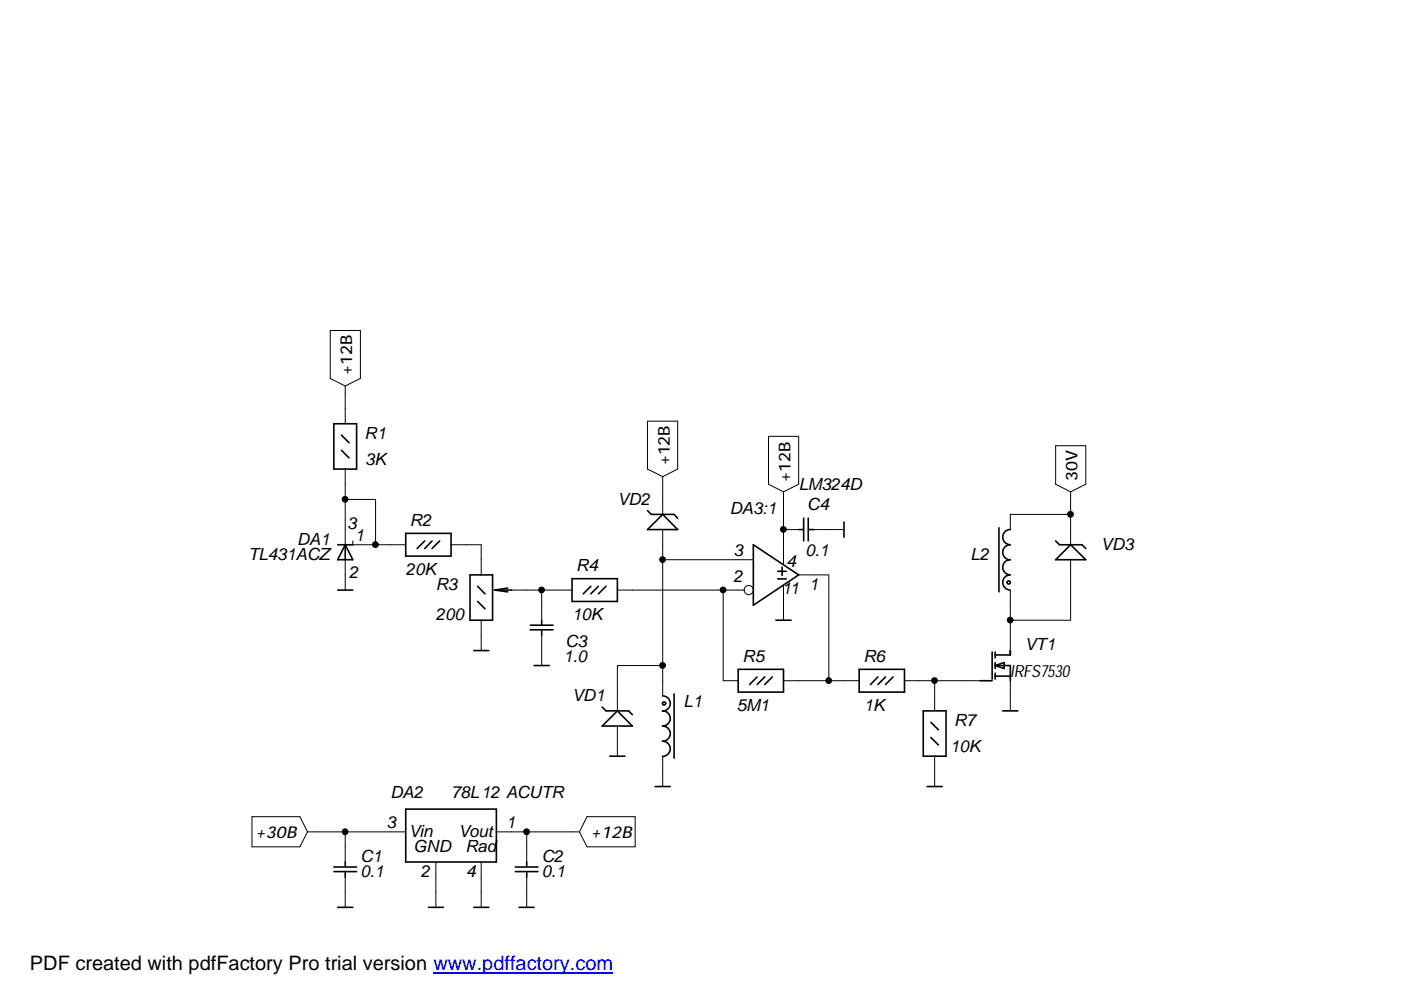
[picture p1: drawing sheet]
<svg xmlns="http://www.w3.org/2000/svg" width="297mm" height="210mm" viewBox="0 0 297 210" stroke-linecap="round" stroke-linejoin="round" font-family="sans-serif">
<g fill="#000" stroke="#000" stroke-width=".21">
<circle cx="73.2" cy="105.9" r=".62"/>
<circle cx="79.6" cy="115.5" r=".62"/>
<circle cx="140.5" cy="118.6" r=".62"/>
<circle cx="166.1" cy="112.3" r=".62"/>
<circle cx="227" cy="109" r=".62"/>
<circle cx="114.8" cy="125.1" r=".62"/>
<circle cx="153.3" cy="125.1" r=".62"/>
<circle cx="214.2" cy="131.5" r=".62"/>
<circle cx="140.5" cy="141.1" r=".62"/>
<circle cx="175.7" cy="144.3" r=".62"/>
<circle cx="198.1" cy="144.3" r=".62"/>
<circle cx="73.2" cy="176.3" r=".62"/>
<circle cx="111.7" cy="176.3" r=".62"/>
</g>
<g fill="none" stroke="#000" stroke-width=".21">
<path d="M70 70.1h6.4v10.1l-3.2 1.6-3.2-1.6zM73.2 99.5v16h12.8M73.2 81.8v8M137.3 89.3h6.4v10.2l-3.2 1.6-3.2-1.6zM162.9 92.5h6.4v10.2l-3.2 1.6-3.2-1.6zM223.8 94.5h6.4v8.2l-3.2 1.6-3.2-1.6zM73.2 105.9h6.4v9.6M73.2 118.7v6.4M74.8 114.7v.8M95.6 115.5h6.4v6.4M140.5 101.1v8M140.5 112.3v35.2"/>
<path d="M140.5 118.7h19.2M166.1 104.3v15.2M166.1 112.3h3.2M172.6 112.3h6.3M227 109.1h-12.8v3.2M227 118.7v12.8h-12.8M227 104.3v11.2M102 131.5v6.4M108.5 125.1h12.8M114.9 125.1v6.4M114.9 134.7v6.4M130.9 125.1h26.9"/>
<path d="M153.3 125.1v19.2h3.2M166.1 124.3v7.2M169.3 121.9h6.4v22.4M214.2 125.1v12.8M130.9 153.9v6.4M140.5 141.1h-9.6v9.6M166.1 144.3h16.1M191.8 144.3h16M198.2 144.3v6.4M214.2 144.3v6.4M53.4 173.2h10.2l1.6 3.2-1.6 3.1h-10.2zM65.2 176.4h20.8"/>
<path d="M73.2 176.4v6.4M105.2 176.4h17.7M111.7 176.4v6.4M124.5 173.2h10.2v6.3h-10.2l-1.6-3.1zM140.5 160.3v6.5M198.2 160.3v6.5M73.2 186v6.4M92.4 182.8v9.6M102 182.8v9.6M111.7 186v6.4"/>
<circle cx="158.7" cy="125.1" r=".97"/>
</g>
<g fill="none" stroke="#000" stroke-width=".34">
<path d="M70.8 89.8h4.8v9.7h-4.8zM72.4 92.3l1.6 1.6M72.4 95.5l1.6 1.6M71.6 115.5h3.2M73.2 115.5l1.6 3.2h-3.2zM73.2 115.5v3.2M86 113.1h9.6v4.8h-9.6zM90 114.7l-1.6 1.6M91.6 114.7l-1.6 1.6M93.2 114.7l-1.6 1.6M137.3 112.3l3.2-3.2 3.2 3.2zM137.3 108.3l.8 .8h4.8l.8 .8"/>
<path d="M159.7 115.5l9.6 6.4-9.6 6.4zM169.3 112.3h1M170.4 109.9v4.8M171.4 109.9v4.8M171.6 112.3h1M178.9 110.7v3.2M211.8 111.9v13.6M214.2 118.7a1.61 1.61 0 0 0-1.6 1.6 1.61 1.61 0 0 0 1.6 1.6 1.61 1.61 0 0 0-1.6 1.6 1.61 1.61 0 0 0 1.6 1.6M214.2 112.3a1.61 1.61 0 0 0-1.6 1.6 1.61 1.61 0 0 0 1.6 1.6 1.61 1.61 0 0 0-1.6 1.6 1.61 1.61 0 0 0 1.6 1.6M223.8 114.7l.8 .8h4.8l.8 .8M227 115.5l3.2 3.2h-6.4zM71.6 125.1h3.2"/>
<path d="M99.7 121.9h4.7v9.6h-4.7zM100.5 137.9h3.1M101.3 127.5l1.5 1.6M101.3 124.3l1.5 1.6M105.2 125.1h3.3M107.7 124.7l-2.8 .4 2.8 .4M112.4 132.6h4.9M112.4 133.5h4.9M114.9 131.5v1M114.9 133.7v1M121.3 122.7h9.6v4.8h-9.6zM125.3 124.3l-1.6 1.6"/>
<path d="M126.9 124.3l-1.6 1.6M128.5 124.3l-1.6 1.6M164.5 131.5h3.2M164.9 121.1h1.8M164.9 122.7h1.8M165.8 120.2v1.8M210.4 138.2v5.8M211 138.2v1.3M214.2 137.9v1h-3.2M113.2 141.1h3.3M127.7 149.9l.8 .8h4.8l.8 .8M130.9 150.7l3.2 3.2h-6.4z"/>
<path d="M140.5 147.5a1.59 1.59 0 0 1 1.6 1.6 1.59 1.59 0 0 1-1.6 1.6 1.61 1.61 0 0 1 1.6 1.6 1.61 1.61 0 0 1-1.6 1.6 1.61 1.61 0 0 1 1.6 1.6 1.61 1.61 0 0 1-1.6 1.7 1.61 1.61 0 0 1 1.6 1.6 1.61 1.61 0 0 1-1.6 1.6M142.9 147.1v13.7M156.5 141.9h9.6v4.8h-9.6zM160.5 143.5l-1.6 1.6M162.1 143.5l-1.6 1.6M163.7 143.5l-1.6 1.6M182.2 141.9h9.6v4.8h-9.6zM186.1 143.5l-1.5 1.6M187.7 143.5l-1.6 1.6M189.4 143.5l-1.7 1.6M195.7 150.7h4.9v9.6h-4.9zM197.4 153.1l1.6 1.6"/>
<path d="M197.4 156.4l1.6 1.6M207.8 144.3h2.6M211 141.1h3.2v3.2M211 141.1l1.9-.6v1.2zM211 140.5v1.2M211 142.7v1.3M211 143.4h3.2M212.6 150.7h3.2M86 171.5h19.2v11.3h-19.2zM129.3 160.3h3.2M138.9 166.8h3.2M196.6 166.8h3.2"/>
<path d="M70.8 183.8h4.8M70.8 184.8h4.8M71.6 192.4h3.2M73.2 182.8v.9M73.2 185v1M90.8 192.4h3.2M100.5 192.4h3.1M109.3 183.8h4.7M109.3 184.8h4.7M110.1 192.4h3.1M111.7 182.8v.9M111.7 185v1"/>
<circle cx="213.9" cy="123.5" r=".35"/>
<circle cx="140.8" cy="149.1" r=".35"/>
</g>
<path d="M91.9 206.3h38.1" fill="none" stroke="#00f" stroke-width=".3"/>
<text font-size="4.2" x="6.3" y="205.7">PDF created with pdfFactory Pro trial version www.pdffactory.com</text>
<g font-size="3.6">
<text x="77.3" y="93">R1</text>
<text x="77.4" y="98.6">3K</text>
<text x="130.9" y="107">VD2</text>
<text x="169.3" y="103.8">LM324D</text>
<text x="73.6" y="112.2">3</text>
<text x="86.9" y="111.4">R2</text>
<text x="154.7" y="109">DA3:1</text>
<text x="171.2" y="108.2">C4</text>
<text x="52.7" y="118.6">TL431ACZ</text>
<text x="63" y="115.5">DA1</text>
<text x="75.2" y="114.7">1</text>
<text x="155.5" y="117.8">3</text>
<text x="170.8" y="117.8">0.1</text>
<text x="205.8" y="118.6">L2</text>
<text x="233.4" y="116.6">VD3</text>
<text x="74" y="122.7">2</text>
<text x="86.1" y="121.8">20K</text>
<text x="92.4" y="125.1">R3</text>
<text x="122.2" y="121">R4</text>
<text x="155.5" y="123.5">2</text>
<text x="165.7" y="125.9">11</text>
<text x="166.8" y="120.2">4</text>
<text x="171.5" y="125.1">1</text>
<text x="92.4" y="131.5">200</text>
<text x="121.3" y="131.5">10K</text>
<text x="119.9" y="137.1">C3</text>
<text x="217.3" y="137.9">VT1</text>
<text x="119.5" y="140.3">1.0</text>
<text x="157.4" y="140.3">R5</text>
<text x="183" y="140.3">R6</text>
<text x="214.2" y="143.5">I</text>
<text x="215" y="143.5">RFS7530</text>
<text x="121.3" y="148.7">VD1</text>
<text x="144.9" y="149.9">L1</text>
<text x="156.2" y="150.7">5M1</text>
<text x="183.2" y="150.7">1K</text>
<text x="202.3" y="153.9">R7</text>
<text x="201.4" y="159.5">10K</text>
<text x="82.8" y="169.1">DA2</text>
<text x="95.6" y="169.1">78L12 ACUTR</text>
<text x="82" y="175.5">3</text>
<text x="86.7" y="177.5">Vin</text>
<text x="97.2" y="177.5">Vout</text>
<text x="107.3" y="175.5">1</text>
<text x="76.4" y="185.9">0.1</text>
<text x="76.4" y="182.7">C1</text>
<text x="87.7" y="180.7">GND</text>
<text x="89.2" y="185.9">2</text>
<text x="98.7" y="180.7">Rad</text>
<text x="98.8" y="185.9">4</text>
<text x="114.9" y="185.9">0.1</text>
<text x="114.9" y="182.7">C2</text>
</g>
<g font-size="3.5">
<text x="74.7" y="79.5" transform="rotate(-90 74.7 79.5)">+12B</text>
<text x="142" y="98.7" transform="rotate(-90 142 98.7)">+12B</text>
<text x="228.5" y="101.9" transform="rotate(-90 228.5 101.9)">30V</text>
<text x="167.6" y="102.1" transform="rotate(-90 167.6 102.1)">+12B</text>
<text x="54.2" y="177.8">+30B</text>
<text x="125.3" y="177.8">+12B</text>
</g>
</svg>
